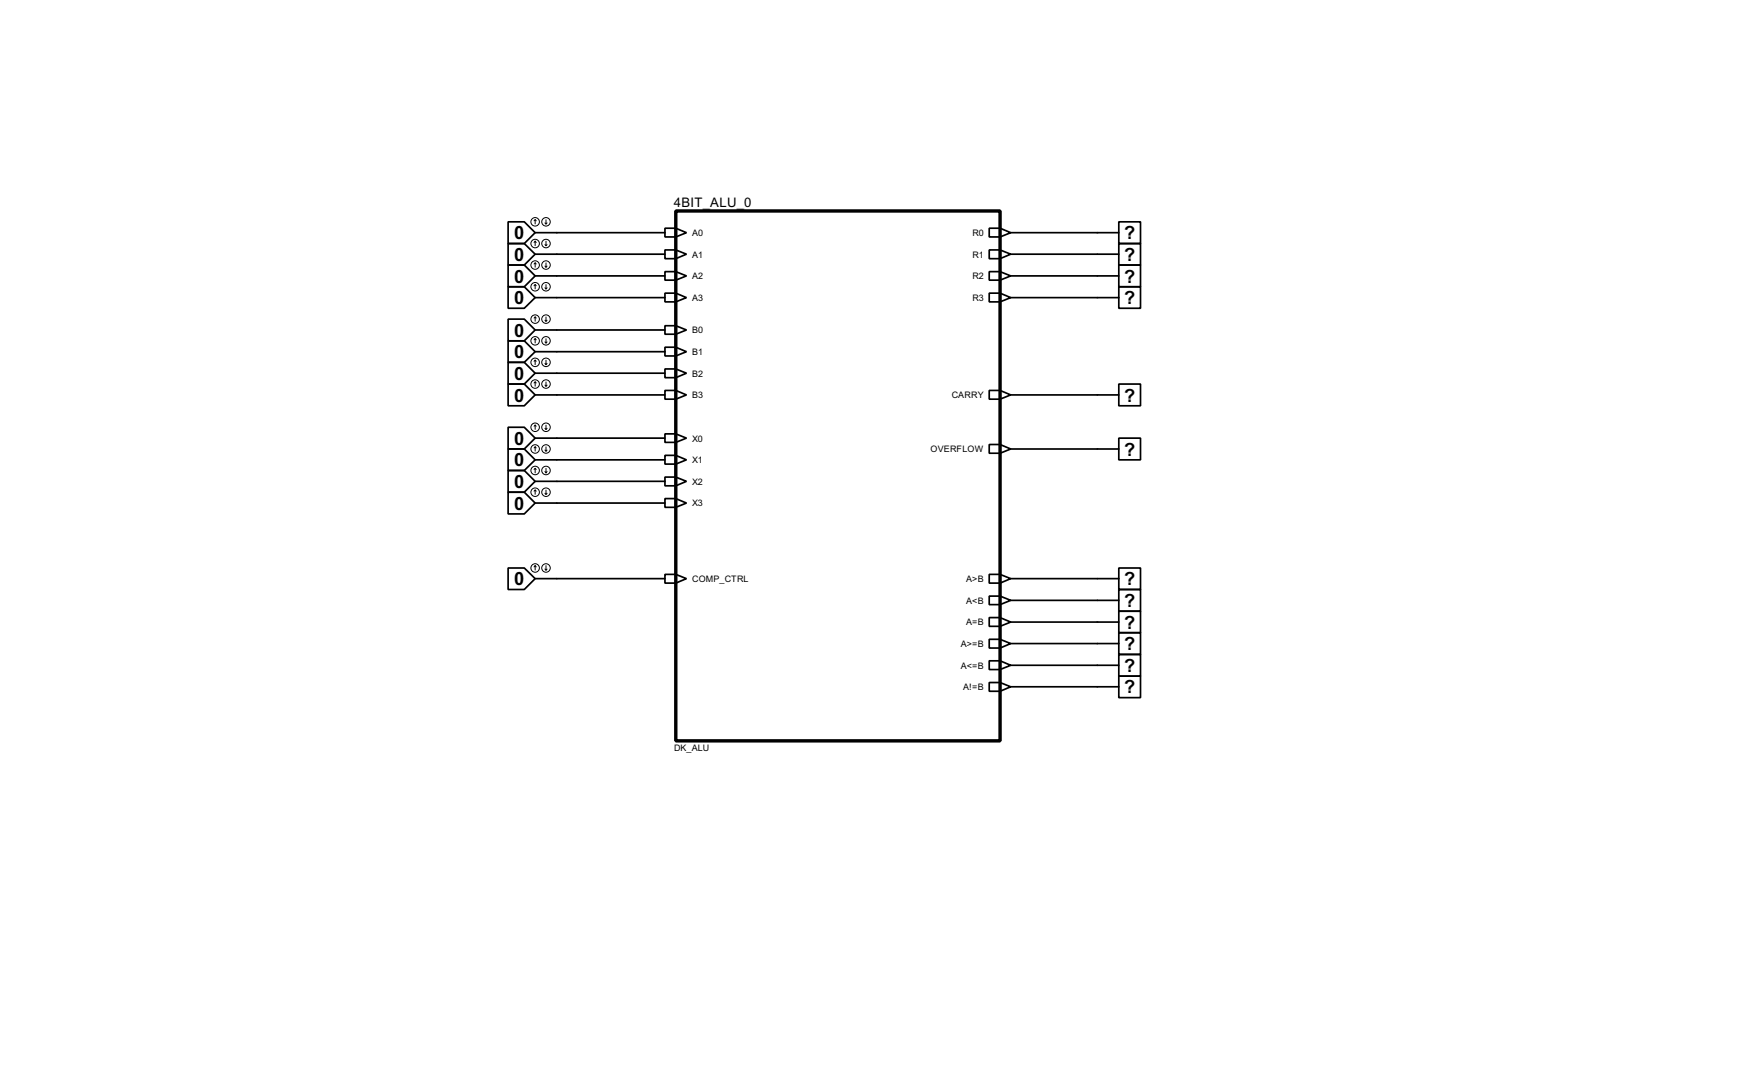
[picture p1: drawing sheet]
<svg xmlns="http://www.w3.org/2000/svg" width="409mm" height="256mm" viewBox="0 0 409 256" stroke-linecap="round" stroke-linejoin="round" font-family="sans-serif">
<g fill="none" stroke="#000" stroke-width=".4">
<path d="M119.4 52.1h3.8l2.6 2.6-2.6 2.5h-3.8zM119.4 57.2h3.8l2.6 2.5-2.6 2.6h-3.8zM125.8 54.7h30.5M125.8 59.7h30.5M156.3 53.6h2.5l2.5 1.1-2.5 1h-2.5zM156.3 58.7h2.5l2.5 1-2.5 1.1h-2.5zM158.8 53.6v2.1M158.8 58.7v2.1M232.5 53.6h2.5l2.5 1.1-2.5 1h-2.5zM232.5 58.7h2.5l2.5 1-2.5 1.1h-2.5zM235 53.6v2.1M235 58.7v2.1"/>
<path d="M237.5 54.7h25.4M237.5 59.7h25.4M262.9 52.1h5.1v5.1h-5.1zM262.9 57.2h5.1v5.1h-5.1zM119.4 62.3h3.8l2.6 2.5-2.6 2.6h-3.8zM119.4 67.4h3.8l2.6 2.5-2.6 2.5h-3.8zM119.4 75h3.8l2.6 2.5-2.6 2.6h-3.8zM125.8 64.8h30.5M125.8 69.9h30.5M125.8 77.5h30.5M156.3 63.8h2.5l2.5 1-2.5 1h-2.5zM156.3 68.9h2.5l2.5 1-2.5 1h-2.5z"/>
<path d="M156.3 76.5h2.5l2.5 1-2.5 1h-2.5zM158.8 63.8v2M158.8 68.9v2M158.8 76.5v2M232.5 63.8h2.5l2.5 1-2.5 1h-2.5zM232.5 68.9h2.5l2.5 1-2.5 1h-2.5zM235 63.8v2M235 68.9v2M237.5 64.8h25.4M237.5 69.9h25.4M262.9 62.3h5.1v5.1h-5.1zM262.9 67.4h5.1v5h-5.1z"/>
<path d="M119.4 80.1h3.8l2.6 2.5-2.6 2.5h-3.8zM119.4 85.1h3.8l2.6 2.6-2.6 2.5h-3.8zM119.4 90.2h3.8l2.6 2.6-2.6 2.5h-3.8zM125.8 82.6h30.5M125.8 87.7h30.5M125.8 92.8h30.5M156.3 81.6h2.5l2.5 1-2.5 1h-2.5zM156.3 86.7h2.5l2.5 1-2.5 1h-2.5zM156.3 91.7h2.5l2.5 1.1-2.5 1h-2.5zM158.8 81.6v2M158.8 86.7v2M158.8 91.7v2.1"/>
<path d="M232.5 91.7h2.5l2.5 1.1-2.5 1h-2.5zM235 91.7v2.1M237.5 92.8h25.4M262.9 90.2h5.1v5.1h-5.1zM119.4 100.4h3.8l2.6 2.5-2.6 2.6h-3.8zM119.4 105.5h3.8l2.6 2.5-2.6 2.5h-3.8zM119.4 110.5h3.8l2.6 2.6-2.6 2.5h-3.8zM119.4 115.6h3.8l2.6 2.6-2.6 2.5h-3.8zM125.8 102.9h30.5M125.8 108h30.5M125.8 113.1h30.5M125.8 118.2h30.5"/>
<path d="M156.3 101.9h2.5l2.5 1-2.5 1h-2.5zM156.3 107h2.5l2.5 1-2.5 1h-2.5zM156.3 112.1h2.5l2.5 1-2.5 1h-2.5zM156.3 117.1h2.5l2.5 1.1-2.5 1h-2.5zM158.8 101.9v2M158.8 107v2M158.8 112.1v2M158.8 117.1v2.1M232.5 104.4h2.5l2.5 1.1-2.5 1h-2.5zM235 104.4v2.1M237.5 105.5h25.4M262.9 102.9h5.1v5.1h-5.1z"/>
<path d="M119.4 133.4h3.8l2.6 2.5-2.6 2.6h-3.8zM125.8 135.9h30.5M156.3 134.9h2.5l2.5 1-2.5 1.1h-2.5zM158.8 134.9v2.1M232.5 134.9h2.5l2.5 1-2.5 1.1h-2.5zM235 134.9v2.1M237.5 135.9h25.4M262.9 133.4h5.1v5.1h-5.1zM262.9 138.5h5.1v5.1h-5.1zM232.5 140h2.5l2.5 1-2.5 1h-2.5zM232.5 145.1h2.5l2.5 1-2.5 1h-2.5zM232.5 150.2h2.5l2.5 1-2.5 1h-2.5z"/>
<path d="M232.5 155.2h2.5l2.5 1.1-2.5 1h-2.5zM235 140v2M235 145.1v2M235 150.2v2M235 155.2v2.1M237.5 141h25.4M237.5 146.1h25.4M237.5 151.2h25.4M237.5 156.3h25.4M262.9 143.6h5.1v5h-5.1zM262.9 148.6h5.1v5.1h-5.1zM262.9 153.7h5.1v5.1h-5.1z"/>
<path d="M262.9 158.8h5.1v5.1h-5.1zM232.5 160.3h2.5l2.5 1-2.5 1.1h-2.5zM235 160.3v2.1M237.5 161.3h25.4"/>
</g>
<path d="M158.8 49.6h76.2v124.4h-76.2z" fill="none" stroke="#000" stroke-width=".8"/>
<g fill="none" stroke="#000" stroke-width=".23">
<path d="M125.8 51.6l-.3 .3M125.8 51.6l.2 .3M125.8 51.6v1M125.8 56.7v1M125.8 56.7l-.3 .3M125.8 56.7l.2 .3M128.1 52.4l.2 .2M128.1 57.5l.2 .2M128.3 51.6v1M128.3 56.7v1M128.6 52.4l-.3 .2M128.6 57.5l-.3 .2"/>
<path d="M125.8 61.8v1M125.8 66.9v1M125.8 74.5v1M125.8 79.6v1M125.8 61.8l-.3 .2M125.8 61.8l.2 .2M125.8 66.9l-.3 .2M125.8 66.9l.2 .2M125.8 74.5l-.3 .2M125.8 74.5l.2 .2M125.8 79.6l-.3 .2M125.8 79.6l.2 .2"/>
<path d="M128.1 62.5l.2 .3M128.1 67.6l.2 .3M128.1 75.2l.2 .3M128.3 61.8v1M128.3 66.9v1M128.3 74.5v1M128.3 79.6v1M128.6 62.5l-.3 .3M128.6 67.6l-.3 .3M128.6 75.2l-.3 .3M125.8 84.6v1.1M125.8 89.7v1"/>
<path d="M125.8 99.9v1M125.8 84.6l-.3 .3M125.8 84.6l.2 .3M125.8 89.7l-.3 .3M125.8 89.7l.2 .3M125.8 99.9l-.3 .2M125.8 99.9l.2 .2M128.1 80.3l.2 .3M128.1 85.4l.2 .3M128.1 90.5l.2 .2M128.3 84.6v1.1M128.3 89.7v1"/>
<path d="M128.3 99.9v1M128.6 80.3l-.3 .3M128.6 85.4l-.3 .3M128.6 90.5l-.3 .2M125.8 105v1M125.8 110v1.1M125.8 115.1v1M125.8 105l-.3 .2M125.8 105l.2 .2M125.8 110l-.3 .3M125.8 110l.2 .3M125.8 115.1l-.3 .3"/>
<path d="M125.8 115.1l.2 .3M128.1 100.6l.2 .3M128.1 105.7l.2 .3M128.1 110.8l.2 .3M128.1 115.9l.2 .2M128.3 105v1M128.3 110v1.1M128.3 115.1v1M128.6 100.6l-.3 .3M128.6 105.7l-.3 .3M128.6 110.8l-.3 .3M128.6 115.9l-.3 .2"/>
<path d="M125.8 132.9v1M125.8 132.9l-.3 .3M125.8 132.9l.2 .3M128.1 133.7l.2 .2M128.3 132.9v1M128.6 133.7l-.3 .2"/>
<circle cx="125.7" cy="57.2" r="1"/>
<circle cx="125.7" cy="52.1" r="1"/>
<circle cx="128.3" cy="52.1" r="1"/>
<circle cx="128.3" cy="57.2" r="1"/>
<circle cx="125.7" cy="67.4" r="1"/>
<circle cx="125.7" cy="75" r="1"/>
<circle cx="125.7" cy="62.3" r="1"/>
<circle cx="128.3" cy="62.3" r="1"/>
<circle cx="128.3" cy="67.4" r="1"/>
<circle cx="128.3" cy="75" r="1"/>
<circle cx="125.7" cy="85.1" r="1"/>
<circle cx="125.7" cy="90.2" r="1"/>
<circle cx="125.7" cy="80.1" r="1"/>
<circle cx="128.3" cy="80.1" r="1"/>
<circle cx="128.3" cy="85.1" r="1"/>
<circle cx="128.3" cy="90.2" r="1"/>
<circle cx="125.7" cy="100.4" r="1"/>
<circle cx="125.7" cy="105.5" r="1"/>
<circle cx="125.7" cy="110.5" r="1"/>
<circle cx="125.7" cy="115.6" r="1"/>
<circle cx="128.3" cy="100.4" r="1"/>
<circle cx="128.3" cy="105.5" r="1"/>
<circle cx="128.3" cy="115.6" r="1"/>
<circle cx="128.3" cy="110.5" r="1"/>
<circle cx="125.7" cy="133.4" r="1"/>
<circle cx="128.3" cy="133.4" r="1"/>
</g>
<g font-size="4.8">
<text x="120.8" y="56.2">0</text>
<text x="264.2" y="56.2">?</text>
<text x="120.8" y="61.3">0</text>
<text x="264.2" y="61.3">?</text>
<text x="120.8" y="66.3">0</text>
<text x="120.8" y="71.5">0</text>
<text x="264.2" y="66.3">?</text>
<text x="264.2" y="71.5">?</text>
<text x="120.8" y="79">0</text>
<text x="120.8" y="84.2">0</text>
<text x="120.8" y="89.2">0</text>
<text x="120.8" y="94.3">0</text>
<text x="264.2" y="94.3">?</text>
<text x="120.8" y="104.5">0</text>
<text x="264.2" y="107">?</text>
<text x="120.8" y="109.6">0</text>
<text x="120.8" y="114.6">0</text>
<text x="120.8" y="119.7">0</text>
<text x="120.8" y="137.5">0</text>
<text x="264.2" y="137.5">?</text>
<text x="264.2" y="142.6">?</text>
<text x="264.2" y="147.7">?</text>
<text x="264.2" y="152.7">?</text>
<text x="264.2" y="157.8">?</text>
<text x="264.2" y="162.9">?</text>
</g>
<text font-size="3.5" x="158.4" y="48.6">4BIT_ALU_0</text>
<g font-size="2.4">
<text x="162.6" y="55.4">A0</text>
<text x="228.5" y="55.4">R0</text>
<text x="162.6" y="60.5">A1</text>
<text x="162.6" y="65.6">A2</text>
<text x="228.5" y="60.5">R1</text>
<text x="228.5" y="65.6">R2</text>
<text x="162.6" y="70.7">A3</text>
<text x="228.5" y="70.7">R3</text>
<text x="162.6" y="78.3">B0</text>
<text x="162.6" y="83.4">B1</text>
<text x="162.6" y="88.5">B2</text>
<text x="162.6" y="93.6">B3</text>
<text x="223.6" y="93.6">CARRY</text>
<text x="162.6" y="103.7">X0</text>
<text x="218.6" y="106.3">OVERFLOW</text>
<text x="162.6" y="108.8">X1</text>
<text x="162.6" y="113.9">X2</text>
<text x="162.6" y="119">X3</text>
<text x="162.6" y="136.7">COMP_CTRL</text>
<text x="227" y="136.7">A&gt;B</text>
<text x="227" y="141.8">A&lt;B</text>
<text x="227" y="146.9">A=B</text>
<text x="225.8" y="152">A&gt;=B</text>
<text x="225.8" y="157.1">A&lt;=B</text>
<text x="226.3" y="162.1">A!=B</text>
<text x="158.4" y="176.5">DK_ALU</text>
</g>
</svg>
